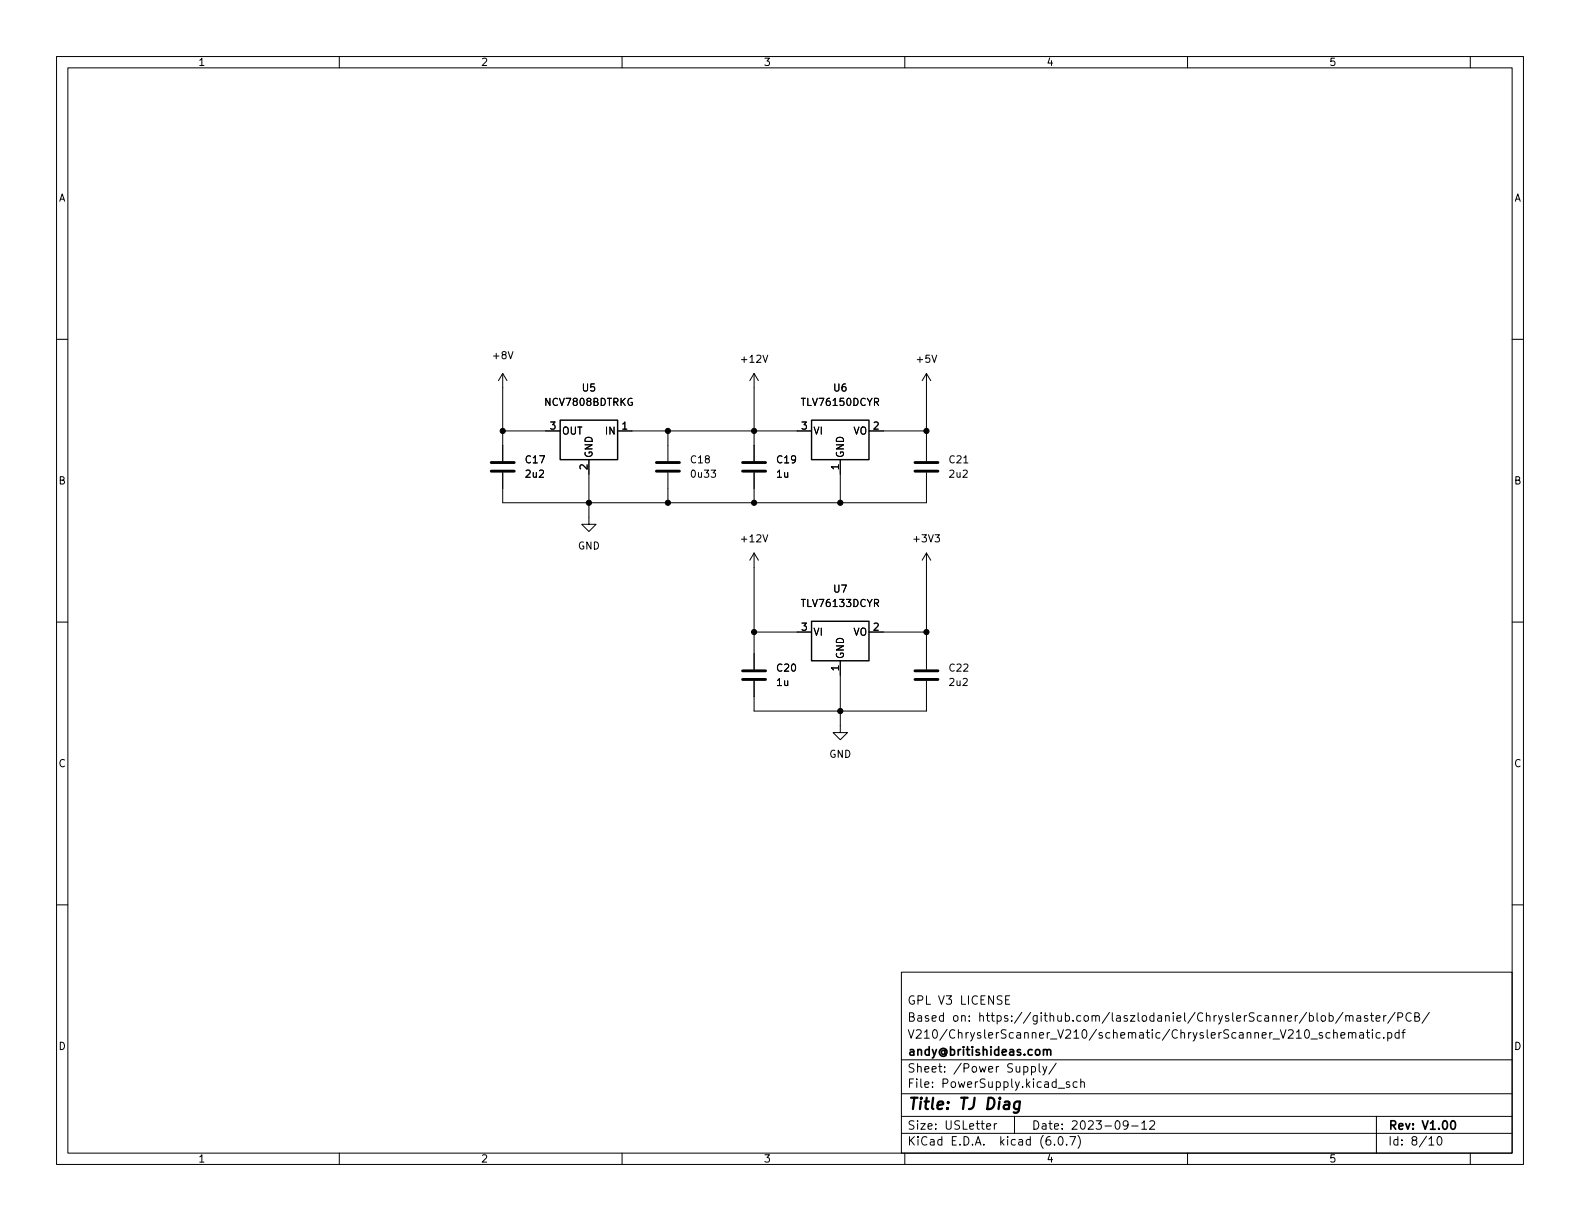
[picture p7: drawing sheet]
<svg xmlns="http://www.w3.org/2000/svg" width="279mm" height="216mm" viewBox="0 0 279 216" stroke-linecap="round" stroke-linejoin="round" font-family="sans-serif">
<g fill="none" stroke="#000" stroke-width=".18">
<path d="M10 10h259.4v195.9h-259.4zM12 12h255.4v191.9h-255.4zM60 10v2M110 10v2M160 10v2M210 10v2M260 10v2M10 60h2M267.4 60h2M88.9 76.2h10.2M88.9 66l-.8 1.3M88.9 66v15.5"/>
<path d="M88.9 66l.8 1.3M109.2 76.2h34.3M118.1 76.2v5.3M133.3 66v15.5M133.3 66l-.7 1.3M133.3 66l.8 1.3M153.7 76.2h10.1M163.8 66v15.5M163.8 66l-.7 1.3M163.8 66l.8 1.3M88.9 83.6v5.3h74.9v-5.3M104.1 81.3v11.4h1.3l-1.3 1.3-1.2-1.3h1.2"/>
<path d="M118.1 83.6v5.3M133.3 83.6v5.3M133.3 97.8v20.6M133.3 97.8l-.7 1.3M133.3 97.8l.8 1.3M148.6 81.3v7.6M163.8 97.8v20.6M163.8 97.8l-.7 1.3M163.8 97.8l.8 1.3M10 110h2M133.3 111.8h10.2M148.6 116.8v12.7h1.3l-1.3 1.3-1.3-1.3h1.3"/>
<path d="M153.7 111.8h10.1M267.4 110h2M133.3 120.4v5.3h30.5v-5.3M10 160h2M267.4 160h2M159.4 171.9h108v32h-108zM177.8 176.8h.5M178.5 176.1h-.7v1.5h.7M231.5 179.6h.5l.3 .3v.4l-.2 .2h-.6M232.9 179.1v1.3l.2 .2M233.8 179.6h.3l.3 .3v.4l-.3 .3-.3-.1-.2-.2v-.4zM235 179.6h.5l.3 .3v.4l-.2 .2h-.6"/>
<path d="M235 179.1v1.5M237.5 179l-1.3 1.9M238 179.7l.2-.1h.3l.1 1M238 179.6v1M238.6 179.8l.2-.2h.4l.1 1M240 179.6h.5l.1 1M240.6 179.9l-.5 .1a.29 .29 0 0 0-.2 .3 .29 .29 0 0 0 .2 .3l.5-.1M241.8 179.6h-.3l-.2 .2v.2l.5 .2v.3h-.5M242.3 179.6h.6M242.5 179.1v1.3l.4 .2M244.7 179.6v1M245.1 179.6h-.3l-.1 .3"/>
<path d="M246.7 179l-1.3 1.9M247.2 179.9l.7-.1 .1-.2v-.4l-.2-.1h-.6v1.5M249.5 179.2a.6 .6 0 0 0-.7 0 .6 .6 0 0 0-.2 .7 .56 .56 0 0 0 .3 .6 .56 .56 0 0 0 .6-.1M250.2 179.8l.6-.1 .2-.2-.2-.3-.6-.1v1.5h.6l.2-.3a.39 .39 0 0 0-.3-.5M252.8 179l-1.3 1.9M159.4 197.4h108M159.4 193.4h108M159.4 187.4h108M174.5 199.2l.7-.2-.1-.3h-.4l-.2 .2v.7h.6M175.8 198.7v1M176.3 198.7h-.3l-.2 .3M179.4 197.4v3"/>
<path d="M182.4 188.7l.4-.1 .3 .3v.4l-.1 .2h-.6M182.4 188.6v1.5M183.8 188.1v1.3l.2 .2M184.4 188.6l.4 1M185.1 188.6l-.5 1.3-.2 .2M186.8 188l-1.3 1.9M187.1 192.4h1.2M189.1 191.4l-.3-.1-.3 .2 .1 .2 .5 .2v.3h-.6M190.5 191.4l-.5-.1-.2 .3v.4l.1 .2h.6M191.1 191.4l.2-.1 .4 .1 .1 .9M191.1 190.8v1.5M199.5 198.8l-.3 .3h-.3l-.3-.3 .2-.6h.4l.2 .1a.99 .99 0 0 1-.4 1.4h-.2"/>
<path d="M200.1 199.1h1.2M201.9 198.6l.4-.4v1.5M201.9 199.7h.9M203.3 198.3l.6-.1 .2 .1 .1 .3-.9 1.1h.9M235.2 182.6h-.4l-.3 .3v.4l.1 .2h.6M235.8 182.7l.2-.1h.4l.1 1M235.8 182.1v1.5M237.1 183.1l.7-.2v-.3h-.5l-.2 .2 .1 .7h.6M238.5 182.7l.2-.1h.3l.1 1M238.5 182.6v1M239.1 182.8l.2-.2h.4l.1 1M240.5 182.6h.5l.1 1"/>
<path d="M241.1 182.9l-.5 .1a.29 .29 0 0 0-.2 .3 .29 .29 0 0 0 .2 .3l.5-.1M241.6 182.6h.6M241.8 182.1v1.3l.4 .2M242.7 182.1v.1M242.7 182.6v1M243.3 180.1l.7-.2v-.3h-.5l-.2 .2 .1 .7h.6M243.4 197.4v6.5M244 182.6h-.4l-.3 .3v.4l.2 .2h.5M244.7 183.4v.2M245.4 182.6h.4l.3 .3v.4l-.1 .2h-.6M245.4 182.6v1.5M247.4 182.6h-.4l-.3 .3v.4l.1 .2h.6"/>
<path d="M247.4 182.1v1.5M247.9 182.6h.6M248.5 182.1l-.4 .2v1.3M60 203.9v2M110 203.9v2M159.4 200.4h108M160 203.9v2M186.5 202.3v.2M187.3 201h.2a.81 .81 0 0 1 .6 .6 .81 .81 0 0 1-.3 .8l-.2 .1a.81 .81 0 0 1-.6-.6 .81 .81 0 0 1 .3-.9zM188.6 202.3v.2M189.2 201h1l-.7 1.5M190.6 200.8a1.72 1.72 0 0 1 0 2.2"/>
<path d="M210 203.9v2M252.7 201.4l.4-.4v1.5M252.7 202.5h.8M254.3 201h.2a.81 .81 0 0 1 .6 .6 .81 .81 0 0 1-.3 .8l-.2 .1a.81 .81 0 0 1-.6-.6 .81 .81 0 0 1 .3-.9zM260 203.9v2"/>
</g>
<path d="M184.5 185.7l.2-.1 .4 .1 .1 .9M185.2 185.8l.2-.2 .3 .1 .1 .9M256.7 198.2h.2a.81 .81 0 0 1 .6 .6 .81 .81 0 0 1-.3 .8l-.2 .1a.82 .82 0 0 1-.6-.6 .82 .82 0 0 1 .3-.9z" fill="none" stroke="#000" stroke-width=".3"/>
<path d="M180.4 194.9a.66 .66 0 0 0-1 .3l-.1 .5 .1 .3 .2 .1 .6-.1M180.4 194.8l-.2 1.6a.6 .6 0 0 1-.9 .3" fill="none" stroke="#000" stroke-width=".4"/>
<path d="M86.9 83.3h4M86.9 81.8h4M116.1 83.3h4M116.1 81.8h4M131.3 83.3h4.1M131.3 81.8h4.1M161.8 83.3h4.1M161.8 81.8h4.1M131.3 118.6h4.1M161.8 118.6h4.1M131.3 120.1h4.1M161.8 120.1h4.1" fill="none" stroke="#000" stroke-width=".51"/>
<path d="M99.1 74.3h10.1v7h-10.1zM143.5 74.3h10.2v7h-10.2zM143.5 109.9h10.2v6.9h-10.2z" fill="none" stroke="#000" stroke-width=".25"/>
<g fill="#000" stroke="#000" stroke-width=".18">
<circle cx="88.9" cy="76.2" r=".46"/>
<circle cx="118.1" cy="76.2" r=".46"/>
<circle cx="133.3" cy="76.2" r=".46"/>
<circle cx="163.8" cy="76.2" r=".46"/>
<circle cx="104.1" cy="88.9" r=".46"/>
<circle cx="118.1" cy="88.9" r=".46"/>
<circle cx="133.3" cy="88.9" r=".46"/>
<circle cx="148.6" cy="88.9" r=".46"/>
<circle cx="133.3" cy="111.8" r=".46"/>
<circle cx="163.8" cy="111.8" r=".46"/>
<circle cx="148.6" cy="125.7" r=".46"/>
</g>
<text font-size="2.8" x="160.4" y="196.2">Title: TJ Diag</text>
<g font-size="2.1">
<text x="160.4" y="177.6">GPL V3 LICENSE</text>
<text x="160.4" y="183.6">V210/ChryslerScanner_V210/schematic/ChryslerScanner_V210_schematic.pdf</text>
<text x="160.4" y="180.6">Based on: https://github.com/laszlodaniel/ChryslerScanner/blob/master/PCB/</text>
<text x="160.4" y="189.7">Sheet: /Power Supply/</text>
<text x="160.4" y="186.7">andy@britishideas.com</text>
<text x="160.4" y="192.4">File: PowerSupply.kicad_sch</text>
<text x="160.4" y="202.5">KiCad E.D.A. kicad (6.0.7)</text>
<text x="160.4" y="199.7">Size: USLetter</text>
<text x="182.4" y="199.7">Date: 2023-09-12</text>
<text x="245.4" y="199.7">Rev: V1.00</text>
<text x="245.4" y="202.5">Id: 8/10</text>
</g>
<g font-size="1.8">
<text x="35" y="11.6">1</text>
<text x="85" y="11.6">2</text>
<text x="135" y="11.6">3</text>
<text x="185" y="11.6">4</text>
<text x="235" y="11.6">5</text>
<text x="10.3" y="35.6">A</text>
<text x="267.7" y="35.6">A</text>
<text x="87.3" y="63.5">+8V</text>
<text x="131.3" y="64.1">+12V</text>
<text x="162.2" y="64.1">+5V</text>
<text x="96.5" y="71.8">NCV7808BDTRKG</text>
<text x="103" y="69.2">U5</text>
<text x="142" y="71.8">TLV76150DCYR</text>
<text x="147.5" y="69.2">U6</text>
<text x="97.3" y="75.9">3</text>
<text x="99.3" y="76.8">OUT</text>
<text x="107.2" y="76.8">IN</text>
<text x="110" y="75.9">1</text>
<text x="141.7" y="75.9">3</text>
<text x="143.8" y="76.8">VI</text>
<text x="150.9" y="76.8">VO</text>
<text x="154.4" y="75.9">2</text>
<text x="93" y="81.9">C17</text>
<text x="103.9" y="83" transform="rotate(-90 103.9 83)">2</text>
<text x="104.8" y="81" transform="rotate(-90 104.8 81)">GND</text>
<text x="122.2" y="81.9">C18</text>
<text x="137.5" y="81.9">C19</text>
<text x="148.3" y="83" transform="rotate(-90 148.3 83)">1</text>
<text x="149.2" y="81" transform="rotate(-90 149.2 81)">GND</text>
<text x="167.9" y="81.9">C21</text>
<text x="10.3" y="85.7">B</text>
<text x="93" y="84.5">2u2</text>
<text x="122.4" y="84.5">0u33</text>
<text x="137.4" y="84.5">1u</text>
<text x="168" y="84.5">2u2</text>
<text x="267.7" y="85.7">B</text>
<text x="131.3" y="95.9">+12V</text>
<text x="161.7" y="95.9">+3V3</text>
<text x="102.2" y="97.2">GND</text>
<text x="142" y="107.3">TLV76133DCYR</text>
<text x="147.5" y="104.8">U7</text>
<text x="141.7" y="111.5">3</text>
<text x="143.8" y="112.4">VI</text>
<text x="150.9" y="112.4">VO</text>
<text x="154.4" y="111.5">2</text>
<text x="137.5" y="118.7">C20</text>
<text x="148.3" y="118.6" transform="rotate(-90 148.3 118.6)">1</text>
<text x="149.2" y="116.6" transform="rotate(-90 149.2 116.6)">GND</text>
<text x="167.9" y="118.7">C22</text>
<text x="137.4" y="121.3">1u</text>
<text x="168" y="121.3">2u2</text>
<text x="10.3" y="135.6">C</text>
<text x="146.6" y="134">GND</text>
<text x="267.7" y="135.6">C</text>
<text x="10.3" y="185.7">D</text>
<text x="267.7" y="185.7">D</text>
<text x="35" y="205.6">1</text>
<text x="85" y="205.6">2</text>
<text x="135" y="205.6">3</text>
<text x="185" y="205.6">4</text>
<text x="235" y="205.6">5</text>
</g>
</svg>
